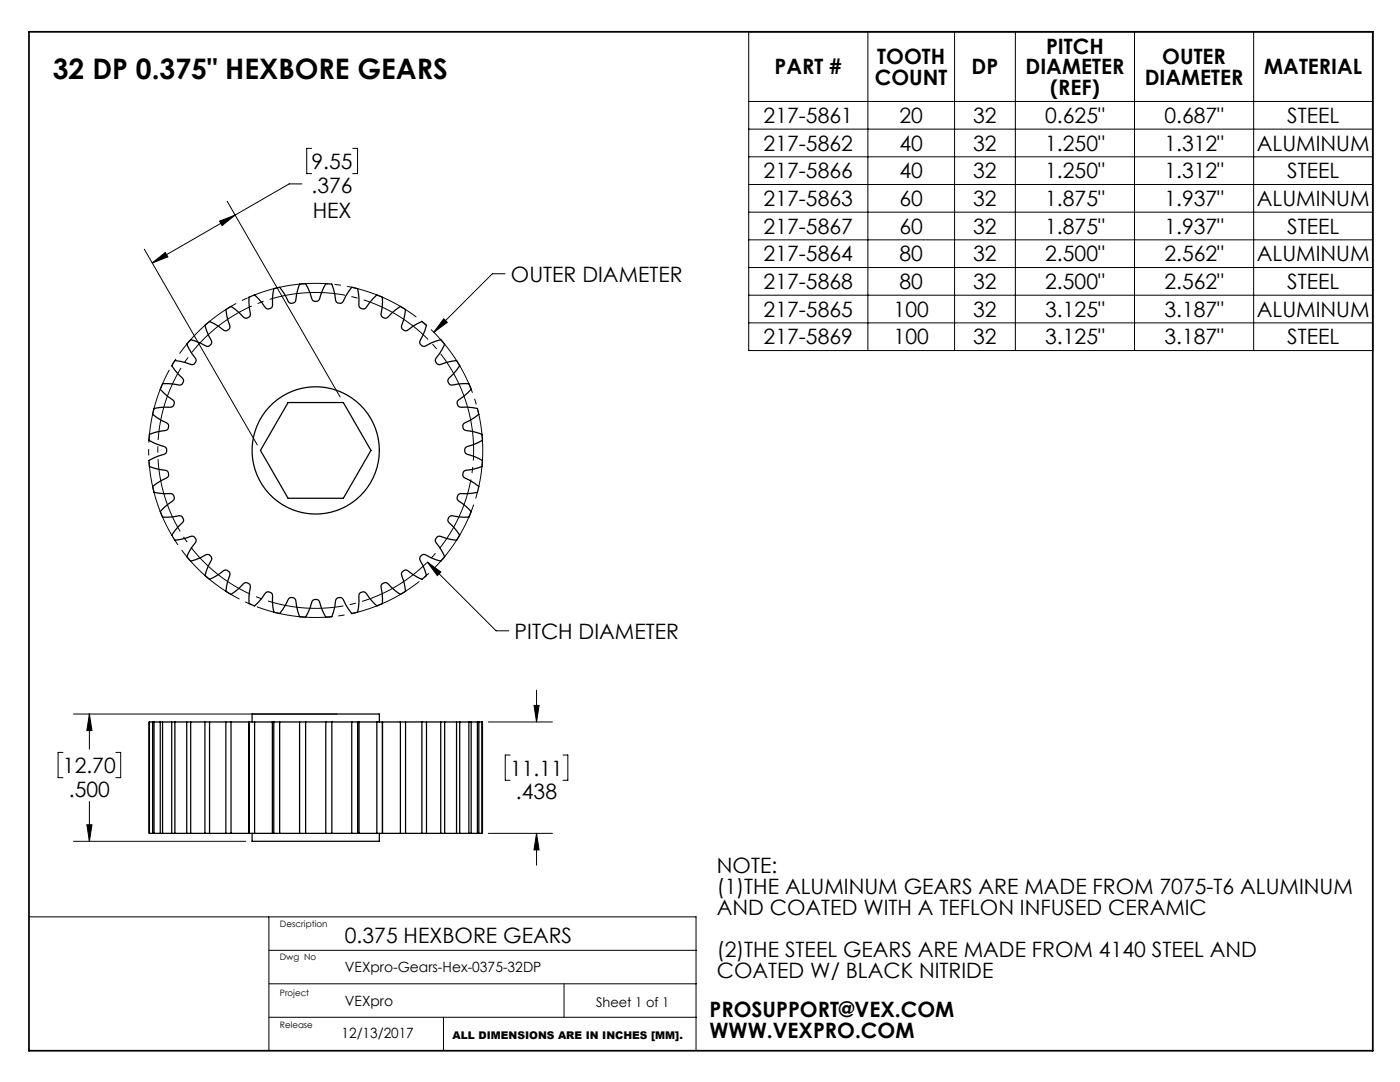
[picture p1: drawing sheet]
<svg xmlns="http://www.w3.org/2000/svg" width="279mm" height="216mm" viewBox="0 0 279 216" stroke-linecap="round" stroke-linejoin="round" font-family="sans-serif">
<path d="M94.9 80.1a33.3 33.3 0 0 0-55.9-13.4 33.3 33.3 0 0 0 15.4 55.4 33.3 33.3 0 0 0 41-40.3l-.5-1.7" fill="none" stroke="#000" stroke-width=".2" stroke-dasharray="15.2 1.3 1.3 1.3" stroke-dashoffset="-1.9" stroke-linecap="butt"/>
<path d="M93.1 80.7a31.5 31.5 0 0 0-52.8-12.7 31.5 31.5 0 0 0 14.6 52.3 31.5 31.5 0 0 0 38.7-38.1l-.5-1.5" fill="none" stroke="#000" stroke-width=".2" stroke-dasharray="15.2 1.3 1.3 1.3" stroke-dashoffset="3.9" stroke-linecap="butt"/>
<g fill="none" stroke="#000" stroke-width=".2">
<path d="M149.4 6.3h124.6v63.7h-124.6zM173.2 6.3v63.7M190.5 6.3v63.7M202.6 6.3v63.7M226.4 6.3v63.7M250.2 6.3v63.7M60.2 36.7h-2.5l-10.8 6.2M62.2 29.6h-1v5h1M70.4 29.6h1v5h-1M149.4 20.2h124.6M149.4 25.8h124.6M149.4 31.3h124.6"/>
<path d="M149.4 36.8h124.6M28.8 49.7l22.5 39.1M30.4 52.5l2.6-2.1 .5 .9zM43.8 44.1l3.1-1.2-2.6 2.1zM45.3 40.2l22.6 39M46.9 42.9l-16.5 9.6M100.8 54.6h-2.5l-11.7 11.7M149.4 42.3h124.6M149.4 47.9h124.6M149.4 53.4h124.6M149.4 58.9h124.6M88.6 63.6l.7 .7-2.7 2z"/>
<path d="M149.4 64.4h124.6M85.3 112.2l2.7 1.9-.7 .8zM85.3 112.2l13.7 13.7h2.5M107.1 137.7v6.4M12.6 150.1h-1v5.1h1M14.7 142.5h52.6M17.8 142.5v7M17.8 159.9v8M17.8 142.5l.5 3.3h-1zM23.1 150.1h1v5.1h-1M97.5 144.1h12.8M101.8 150.7h-1v5h1"/>
<path d="M106.6 140.8h1l-.5 3.3zM112.4 150.7h.9v5h-.9M14.7 167.9h34.3M17.3 164.6h1l-.5 3.3zM97.5 166.3h12.8M107.1 166.3l.5 3.3h-1zM107.1 166.3v6.3M5.8 182.9h133.1v26.8M53.7 182.9v26.8M53.7 196.3h85.2M53.7 189.6h85.2M112.6 196.3v6.7"/>
<path d="M53.7 203h85.2M88.5 203v6.7"/>
</g>
<path d="M5.8 6.3h268.2v203.4h-268.2z" fill="none" stroke="#000" stroke-width=".35"/>
<g fill="#000">
<path d="M30.4 52.5l2.6-2.1 .5 .9zM43.8 44.1l3.1-1.2-2.6 2.1zM17.3 164.6h1l-.5 3.3zM17.8 142.5l.5 3.3h-1zM106.6 140.8h1l-.5 3.3zM107.1 166.3l.5 3.3h-1z"/>
<path d="M88.6 63.6l-2 2.7 2.7-2zM85.3 112.2l2 2.7 .7-.8z"/>
</g>
<g fill="none" stroke="#000" stroke-width=".25">
<path d="M38.1 67.8l1.9 .7 1.2 .6a.86 .86 0 0 0 .9-1.2l-.5-1-.7-2 .5-.4 .4-.4 1.9 1 .8 .7a.84 .84 0 0 0 1 0 .84 .84 0 0 0 .3-.9l-.3-1.1-.4-2 .5-.4 .5-.3 1.7 1.3 .7 .8a.84 .84 0 0 0 1 .2 .84 .84 0 0 0 .5-.9l-.2-1.1-.1-2.1 .5-.2 .6-.3 1.5 1.6 .6 .9a.84 .84 0 0 0 .9 .3 .84 .84 0 0 0 .6-.8v-1.1l.2-2.1 .6-.1 .6-.2 1.2 1.8 .5 .9a.84 .84 0 0 0 .9 .5 .84 .84 0 0 0 .7-.7l.1-1.1 .6-2 .6-.1h.6l.9 1.9 .3 1a.84 .84 0 0 0 .8 .6 .84 .84 0 0 0 .8-.6l.3-1 .9-1.9h.6l.6 .1 .6 2 .2 1.1a.84 .84 0 0 0 .7 .7 .84 .84 0 0 0 .8-.5l.5-.9 1.2-1.8 .6 .2 .6 .1 .2 2.1v1.1a.84 .84 0 0 0 .6 .8 .84 .84 0 0 0 .9-.3l.7-.9 1.4-1.6 .6 .3 .5 .2v2.1l-.2 1.1a.84 .84 0 0 0 .4 .9 .84 .84 0 0 0 1-.2l.7-.8 1.7-1.3 .5 .3 .5 .4-.3 2-.4 1.1a.84 .84 0 0 0 .3 .9 .84 .84 0 0 0 1 0l.8-.7 1.9-1 .5 .4 .4 .4-.7 2-.5 1a.84 .84 0 0 0 .1 .9 .84 .84 0 0 0 1 .2l1-.5 2-.7 .4 .4 .3 .5-1 1.8-.6 .9a.84 .84 0 0 0 0 1 .84 .84 0 0 0 .9 .3l1-.4 2.1-.4 .3 .6 .3 .5-1.2 1.6-.8 .8a.84 .84 0 0 0-.2 1 .84 .84 0 0 0 .9 .4l1.1-.2h2.1l.2 .5 .2 .6-1.5 1.4-.9 .6a.84 .84 0 0 0-.3 1 .84 .84 0 0 0 .8 .6l1.1-.1 2.1 .3 .1 .6 .2 .6-1.8 1.2-1 .4a.84 .84 0 0 0-.4 .9 .84 .84 0 0 0 .7 .7l1.1 .2 2 .6v.6l.1 .6-1.9 .9-1.1 .3a.84 .84 0 0 0-.5 .8 .84 .84 0 0 0 .5 .8l1.1 .3 1.9 .9-.1 .6v.6l-2 .6-1.1 .1a.84 .84 0 0 0-.7 .7 .84 .84 0 0 0 .4 .9l1 .5 1.8 1.2-.2 .6-.1 .5-2.1 .3h-1.1a.84 .84 0 0 0-.8 .6 .84 .84 0 0 0 .3 .9l.9 .6 1.5 1.5-.2 .5-.2 .6-2.1-.1-1.1-.2a.84 .84 0 0 0-.9 .5 .84 .84 0 0 0 .2 1l.8 .7 1.2 1.7-.3 .5-.3 .5-2.1-.4-1-.3a.84 .84 0 0 0-.9 .3 .84 .84 0 0 0 0 .9l.6 .9 1 1.9-.3 .4-.4 .5-2-.7-1-.5a.84 .84 0 0 0-1 .1 .84 .84 0 0 0-.1 1l.5 .9 .7 2-.4 .4-.5 .4-1.9-1-.8-.7a.84 .84 0 0 0-1 0 .84 .84 0 0 0-.3 1l.4 1 .3 2.1-.5 .3-.5 .3-1.7-1.3-.7-.8a.84 .84 0 0 0-1-.1 .84 .84 0 0 0-.4 .9l.2 1v2.1l-.5 .3-.6 .2-1.4-1.5-.7-.9a.84 .84 0 0 0-.9-.3 .84 .84 0 0 0-.6 .8v1.1l-.2 2-.6 .2-.6 .1-1.2-1.7-.5-1a.84 .84 0 0 0-.8-.4 .84 .84 0 0 0-.7 .7l-.2 1-.6 2.1h-.6l-.6 .1-.9-1.9-.3-1.1a.84 .84 0 0 0-.8-.6 .84 .84 0 0 0-.8 .6l-.3 1.1-.9 1.9-.6-.1h-.6l-.6-2.1-.1-1a.84 .84 0 0 0-.7-.7 .84 .84 0 0 0-.9 .4l-.5 1-1.2 1.7-.6-.1-.6-.2-.2-2v-1.1a.84 .84 0 0 0-.6-.8 .84 .84 0 0 0-.9 .3l-.6 .9-1.5 1.5-.6-.2-.5-.3 .1-2.1 .2-1a.84 .84 0 0 0-.5-.9 .84 .84 0 0 0-1 .1l-.7 .8-1.7 1.3-.5-.3-.5-.3 .4-2.1 .3-1a.84 .84 0 0 0-.3-1 .84 .84 0 0 0-1 0l-.8 .7-1.9 1-.4-.4-.5-.4 .7-2 .5-.9a.84 .84 0 0 0-.1-1 .84 .84 0 0 0-1-.1l-1 .5-1.9 .7-.4-.5-.4-.4 1-1.9 .6-.9a.84 .84 0 0 0 0-.9 .84 .84 0 0 0-.9-.3l-1 .3-2.1 .4-.3-.5-.3-.5 1.3-1.7 .7-.7a.84 .84 0 0 0 .2-1 .84 .84 0 0 0-.9-.5l-1.1 .2-2.1 .1-.2-.6-.2-.5 1.5-1.5 .9-.6a.84 .84 0 0 0 .3-.9 .84 .84 0 0 0-.8-.6h-1.1l-2.1-.3-.1-.5-.1-.6 1.7-1.2 1-.5a.84 .84 0 0 0 .4-.9 .84 .84 0 0 0-.7-.7l-1.1-.1-2-.6v-.6l-.1-.6 1.9-.9 1.1-.3a.84 .84 0 0 0 .6-.8 .84 .84 0 0 0-.6-.8l-1.1-.3-1.9-.9 .1-.6v-.6l2-.6 1.1-.2a.84 .84 0 0 0 .7-.7 .84 .84 0 0 0-.4-.9l-1-.4-1.7-1.2 .1-.6 .1-.6 2.1-.3 1.1 .1a.84 .84 0 0 0 .8-.6 .84 .84 0 0 0-.3-1l-.9-.6-1.5-1.4 .2-.6 .2-.5h2.1l1.1 .2a.84 .84 0 0 0 .9-.4 .84 .84 0 0 0-.2-1l-.7-.8-1.3-1.6 .3-.5 .3-.6 2.1 .4 1 .4a.84 .84 0 0 0 .9-.3 .84 .84 0 0 0 0-1l-.6-.9-1-1.8zM57.5 80.3h11l5.5 9.6-5.5 9.5h-11l-5.5-9.5zM29.7 144.1v22.2M30.4 144.1h-.6v22.2h.6M30.7 144.1h1.2M30.7 144.1h-.2v22.2h.2M30.7 144.1v22.2M32.4 144.1h1.8M32.4 144.1h-.4v22.2h.4M32.4 144.1v22.2M34.9 144.1h2.3M34.9 144.1h-.6v22.2h.6"/>
<path d="M34.9 144.1v22.2M38.1 144.1h2.7M38.1 144.1h-.8v22.2h.8M38.1 144.1v22.2M41.8 144.1h3.2M41.8 144.1h-.9v22.2h.9M41.8 144.1v22.2M46.1 144.1h3.5M46.1 144.1h-1v22.2h1M46.1 144.1v22.2M50.3 144.1v-1.6h25.4v1.6M50.8 144.1h3.6"/>
<path d="M50.8 144.1h-1.1v22.2h1.1M50.8 144.1v22.2M54.4 144.1v22.2M54.4 144.1h.2M54.6 144.1h1.2M54.6 144.1v22.2M55.8 144.1h4M55.8 144.1v22.2M59.8 144.1h1.2M59.8 144.1v22.2M61 144.1h4M61 144.1v22.2"/>
<path d="M65 144.1h1.2M65 144.1v22.2M66.2 144.1h4M66.2 144.1v22.2M70.2 144.1h1.2M70.2 144.1v22.2M71.4 144.1h.2M71.4 144.1v22.2M71.6 144.1h3.6M71.7 144.1v22.2M75.2 144.1h1.1v22.2h-1.1M75.2 144.1v22.2"/>
<path d="M76.4 144.1h3.5M79.9 144.1h1v22.2h-1M79.9 144.1v22.2M81 144.1h3.2M84.2 144.1h.9v22.2h-.9M84.2 144.1v22.2M85.2 144.1h2.8M88 144.1h.7v22.2h-.7M88 144.1v22.2M88.8 144.1h2.3M91.1 144.1h.6v22.2h-.6M91.1 144.1v22.2"/>
<path d="M91.8 144.1h1.8M93.6 144.1h.4v22.2h-.4M93.6 144.1v22.2M94.1 144.1h1.2M95.3 144.1h.3v22.2h-.3M95.3 144.1v22.2M95.7 144.1h.5v22.2h-.5M96.3 144.1v22.2M30.7 166.3h1.2M32.4 166.3h1.8M34.9 166.3h2.3M38.1 166.3h2.7"/>
<path d="M41.8 166.3h3.2M46.1 166.3h3.5M50.3 166.3v1.6h25.4v-1.6M50.8 166.3h3.6M54.4 166.3h.2M54.6 166.3h1.2M55.8 166.3h4M59.8 166.3h1.2M61 166.3h4M65 166.3h1.2M66.2 166.3h4M70.2 166.3h1.2"/>
<path d="M71.4 166.3h.2M71.6 166.3h3.6M76.4 166.3h3.5M81 166.3h3.2M85.2 166.3h2.8M88.8 166.3h2.3M91.8 166.3h1.8M94.1 166.3h1.2"/>
<circle cx="63" cy="89.9" r="12.7"/>
</g>
<text font-size="5.6" x="10.5" y="15.8">32 DP 0.375&quot; HEXBORE GEARS</text>
<g font-size="4.2">
<text x="208.8" y="10.7">PITCH</text>
<text x="154.6" y="14.8">PART #</text>
<text x="174.6" y="16.9">COUNT</text>
<text x="175.1" y="12.8">TOOTH</text>
<text x="193.9" y="14.8">DP</text>
<text x="204.7" y="14.9">DIAMETER</text>
<text x="228.4" y="16.9">DIAMETER</text>
<text x="232" y="12.8">OUTER</text>
<text x="252.3" y="14.8">MATERIAL</text>
<text x="209.6" y="19">(REF)</text>
<text x="152.4" y="24.5">217-5861</text>
<text x="179.5" y="24.5">20</text>
<text x="194.2" y="24.5">32</text>
<text x="208.6" y="24.5">0.625&quot;</text>
<text x="232.4" y="24.5">0.687&quot;</text>
<text x="256.9" y="24.5">STEEL</text>
<text x="62.2" y="33.7">9.55</text>
<text x="152.4" y="30.1">217-5862</text>
<text x="152.4" y="35.6">217-5866</text>
<text x="179.5" y="30.1">40</text>
<text x="179.5" y="35.6">40</text>
<text x="194.2" y="30.1">32</text>
<text x="194.2" y="35.6">32</text>
<text x="208.6" y="30.1">1.250&quot;</text>
<text x="208.6" y="35.6">1.250&quot;</text>
<text x="232.4" y="30.1">1.312&quot;</text>
<text x="232.4" y="35.6">1.312&quot;</text>
<text x="250.8" y="30.1">ALUMINUM</text>
<text x="256.9" y="35.6">STEEL</text>
<text x="62.2" y="38.5">.376</text>
<text x="152.4" y="41.1">217-5863</text>
<text x="179.5" y="41.1">60</text>
<text x="194.2" y="41.1">32</text>
<text x="208.6" y="41.1">1.875&quot;</text>
<text x="232.4" y="41.1">1.937&quot;</text>
<text x="250.8" y="41.1">ALUMINUM</text>
<text x="62.4" y="43.5">HEX</text>
<text x="152.4" y="46.6">217-5867</text>
<text x="179.5" y="46.6">60</text>
<text x="194.2" y="46.6">32</text>
<text x="208.6" y="46.6">1.875&quot;</text>
<text x="232.4" y="46.6">1.937&quot;</text>
<text x="256.9" y="46.6">STEEL</text>
<text x="152.4" y="52.2">217-5864</text>
<text x="179.5" y="52.2">80</text>
<text x="194.2" y="52.2">32</text>
<text x="208.6" y="52.2">2.500&quot;</text>
<text x="232.4" y="52.2">2.562&quot;</text>
<text x="250.8" y="52.2">ALUMINUM</text>
<text x="102" y="56.2">OUTER DIAMETER</text>
<text x="152.4" y="57.7">217-5868</text>
<text x="179.5" y="57.7">80</text>
<text x="194.2" y="57.7">32</text>
<text x="208.6" y="57.7">2.500&quot;</text>
<text x="232.4" y="57.7">2.562&quot;</text>
<text x="256.9" y="57.7">STEEL</text>
<text x="152.4" y="63.2">217-5865</text>
<text x="178.3" y="63.2">100</text>
<text x="194.2" y="63.2">32</text>
<text x="208.6" y="63.2">3.125&quot;</text>
<text x="232.4" y="63.2">3.187&quot;</text>
<text x="250.8" y="63.2">ALUMINUM</text>
<text x="152.4" y="68.7">217-5869</text>
<text x="178.3" y="68.7">100</text>
<text x="194.2" y="68.7">32</text>
<text x="208.6" y="68.7">3.125&quot;</text>
<text x="232.4" y="68.7">3.187&quot;</text>
<text x="256.9" y="68.7">STEEL</text>
<text x="102.7" y="127.5">PITCH DIAMETER</text>
<text x="12.6" y="154.3">12.70</text>
<text x="101.8" y="154.8">11.11</text>
<text x="13.7" y="159">.500</text>
<text x="103" y="159.5">.438</text>
<text x="143.1" y="174.3">NOTE:</text>
<text x="143.1" y="178.4">(1)THE ALUMINUM GEARS ARE MADE FROM 7075-T6 ALUMINUM</text>
<text x="143.1" y="182.6">AND COATED WITH A TEFLON INFUSED CERAMIC</text>
<text x="68.8" y="188.2">0.375 HEXBORE GEARS</text>
<text x="143.1" y="191">(2)THE STEEL GEARS ARE MADE FROM 4140 STEEL AND</text>
<text x="143.1" y="195.1">COATED W/ BLACK NITRIDE</text>
<text x="141.6" y="202.9">PROSUPPORT@VEX.COM</text>
<text x="141.6" y="207.1">WWW.VEXPRO.COM</text>
</g>
<g font-size="2.8">
<text x="68.8" y="193.9">VEXpro-Gears-Hex-0375-32DP</text>
<text x="68.8" y="200.7">VEXpro</text>
<text x="68.2" y="207.1">12/13/2017</text>
</g>
<text font-size="2.7" x="119" y="201">Sheet 1 of 1</text>
<text font-size="2.1" x="90.3" y="207.2">ALL DIMENSIONS ARE IN INCHES [MM].</text>
<g font-size="1.8">
<text x="55.8" y="185">Description</text>
<text x="55.8" y="191.6">Dwg No</text>
<text x="55.9" y="198.7">Project</text>
<text x="55.9" y="205.2">Release</text>
</g>
</svg>
